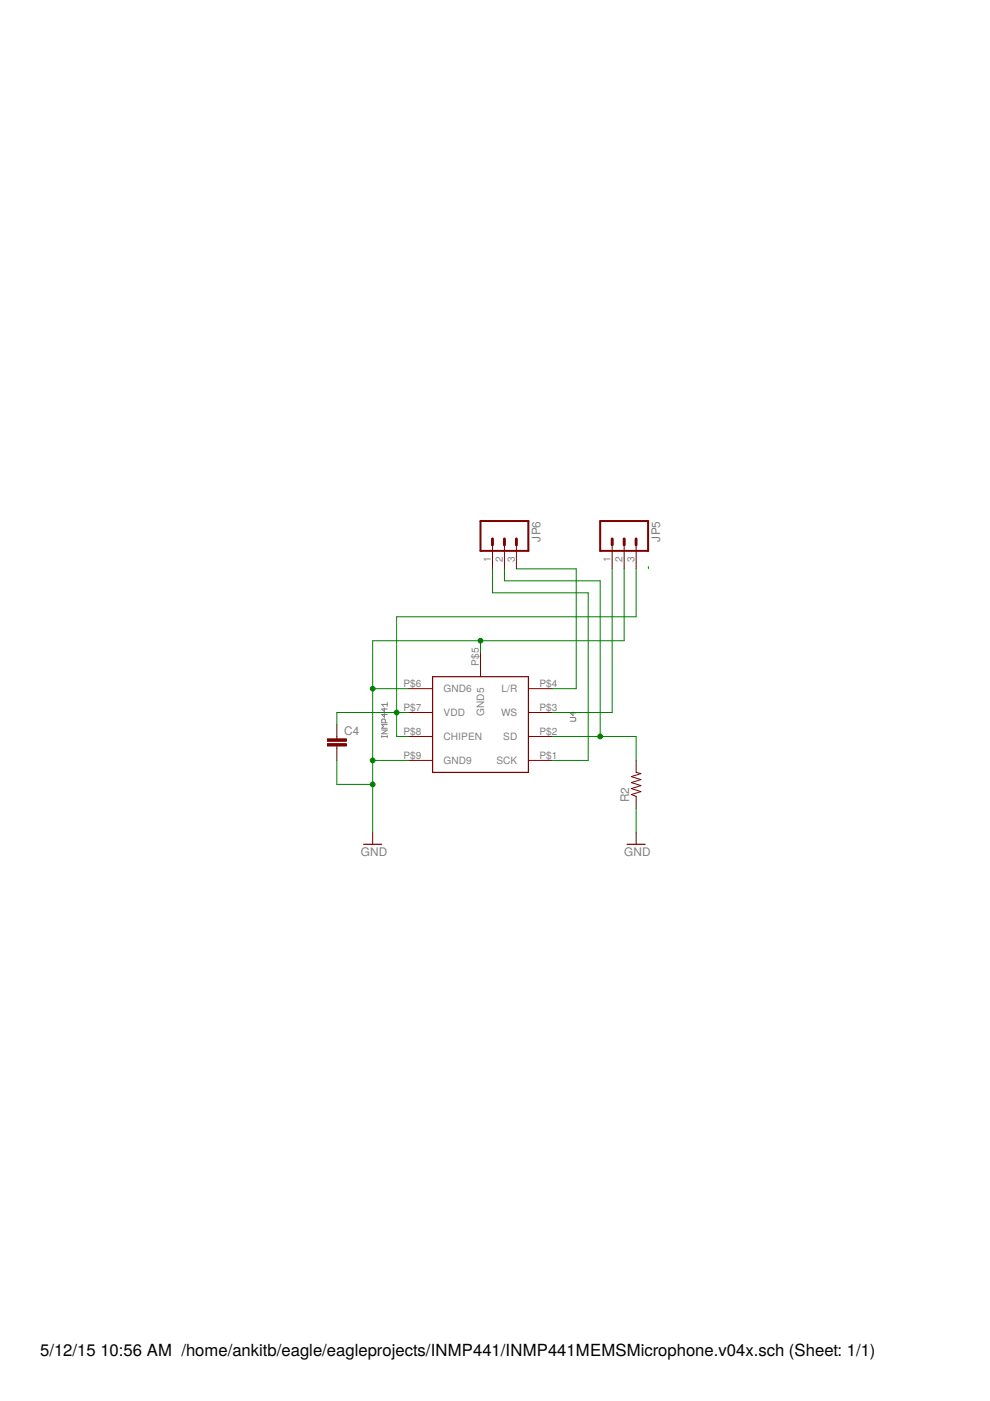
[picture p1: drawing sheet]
<svg xmlns="http://www.w3.org/2000/svg" width="210mm" height="297mm" viewBox="0 0 210 297" stroke-linecap="round" stroke-linejoin="round" font-family="sans-serif">
<path d="M80.9 156.2h1.2M80.9 156v.4M80.9 154.8h1.2l-1.2 .8h1.2M81.5 151.3v.8l-.6-.6h1.2M81.5 150.1v.8l-.6-.6h1.2M81.7 153.2v-.5l-.2-.2h-.4l-.2 .2v.5h1.2M82.1 148.9v.8M82.1 156v.4M82.1 153.6h-1.2l.4 .4-.4 .4h1.2M82.1 149.4h-1.2l.4 .3M120.9 152.1h1l.2 .2v.4l-.2 .2h-1M121.5 151v.7l-.6-.5h1.2" fill="none" stroke="#808080" stroke-width=".21"/>
<path d="M91.7 143.5h20.3v20.3h-20.3zM77.1 179h3.8M133 179h3.8" fill="none" stroke="#800000" stroke-width=".25"/>
<g fill="none" stroke="#800000" stroke-width=".21">
<path d="M104.4 115.5v5.1M107 115.5v5.1M109.5 115.5v5.1M129.8 115.5v5.1M132.3 115.5v5.1M134.9 115.5v5.1M101.9 138.4v5.1M71.4 153.6v3.1M71.4 158.2v3M86.6 156.1h5.1M86.6 146h5.1M86.6 151.1h5.1"/>
<path d="M112 156.1h5.1M112 146h5.1M112 151.1h5.1M79 176.5v2.5M86.6 161.2h5.1M112 161.2h5.1M134.9 161.2v2.6l1 .2-2 .7 2 .6-2 .6 2 .7-2 .6 2 .6-2 .7 1 .3v2.6M134.9 176.5v2.5"/>
</g>
<g fill="#800000" stroke="#800000" stroke-width=".21">
<path d="M69.4 157.7h4v.5h-4z"/>
<path d="M69.4 156.7h4v.5h-4z"/>
</g>
<path d="M101.9 110.5h10.1v6.3h-10.1zM127.3 110.5h10.1v6.3h-10.1z" fill="none" stroke="#800000" stroke-width=".42"/>
<path d="M104.4 114.3v1.2M107 114.3v1.2M109.5 114.3v1.2M129.8 114.3v1.2M132.3 114.3v1.2M134.9 114.3v1.2" fill="none" stroke="#800000" stroke-width=".61"/>
<g fill="none" stroke="#008000" stroke-width=".21">
<path d="M101.9 135.8v2.6M104.4 120.6v5.1h20.3v35.5h-7.6M107 120.6v2.5h20.3v33M109.5 120.6h12.7v25.4h-5.1M129.8 120.6v30.5h-12.7M132.3 120.6v15.2h-53.3v40.7M134.9 120.6v10.2h-50.8v25.3h2.5M137.5 120.1v.4M79 146h7.6M86.6 151.1h-15.2v2.5M117.1 156.1h17.8v5.1M71.4 161.2v5.1h7.6"/>
<path d="M79 161.2h7.6M134.9 171.4v5.1"/>
</g>
<g fill="#008000" stroke="#008000" stroke-width=".21">
<circle cx="79" cy="161.2" r=".51"/>
<circle cx="79" cy="146" r=".51"/>
<circle cx="101.9" cy="135.8" r=".51"/>
<circle cx="79" cy="166.3" r=".51"/>
<circle cx="127.3" cy="156.1" r=".51"/>
<circle cx="84.1" cy="151.1" r=".51"/>
</g>
<g font-size="3.5">
<text x="8.5" y="287.5">5/12/15</text>
<text x="21.3" y="287.5">10:56 AM /home/ankitb/eagle/eagleprojects/INMP441/INMP441MEMSMicrophone.v04x.sch (Sheet: 1/1)</text>
</g>
<g font-size="2.5" fill="#808080">
<text x="114.6" y="114.8" transform="rotate(-90 114.6 114.8)">JP6</text>
<text x="139.9" y="114.8" transform="rotate(-90 139.9 114.8)">JP5</text>
<text x="72.9" y="155.8">C4</text>
<text x="133.4" y="170.1" transform="rotate(-90 133.4 170.1)">R2</text>
<text x="76.5" y="181.5">GND</text>
<text x="132.3" y="181.5">GND</text>
</g>
<g font-size="2.1" fill="#808080">
<text x="104.1" y="119.1" transform="rotate(-90 104.1 119.1)">1</text>
<text x="106.6" y="119.1" transform="rotate(-90 106.6 119.1)">2</text>
<text x="109.1" y="119.1" transform="rotate(-90 109.1 119.1)">3</text>
<text x="129.4" y="119.1" transform="rotate(-90 129.4 119.1)">1</text>
<text x="132" y="119.1" transform="rotate(-90 132 119.1)">2</text>
<text x="134.5" y="119.1" transform="rotate(-90 134.5 119.1)">3</text>
<text x="101.5" y="141.1" transform="rotate(-90 101.5 141.1)">P$5</text>
<text x="85.6" y="145.6">P$6</text>
<text x="94.1" y="146.8">GND6</text>
<text x="106.3" y="146.8">L/R</text>
<text x="114.4" y="145.6">P$4</text>
<text x="85.6" y="155.8">P$8</text>
<text x="85.6" y="150.7">P$7</text>
<text x="94.1" y="151.8">VDD</text>
<text x="102.6" y="151.8" transform="rotate(-90 102.6 151.8)">GND5</text>
<text x="106.3" y="151.8">WS</text>
<text x="114.4" y="150.7">P$3</text>
<text x="114.4" y="155.8">P$2</text>
<text x="85.6" y="160.9">P$9</text>
<text x="94.1" y="156.9">CHIPEN</text>
<text x="94.1" y="162">GND9</text>
<text x="105.3" y="162">SCK</text>
<text x="106.7" y="156.9">SD</text>
<text x="114.4" y="160.9">P$1</text>
</g>
</svg>
